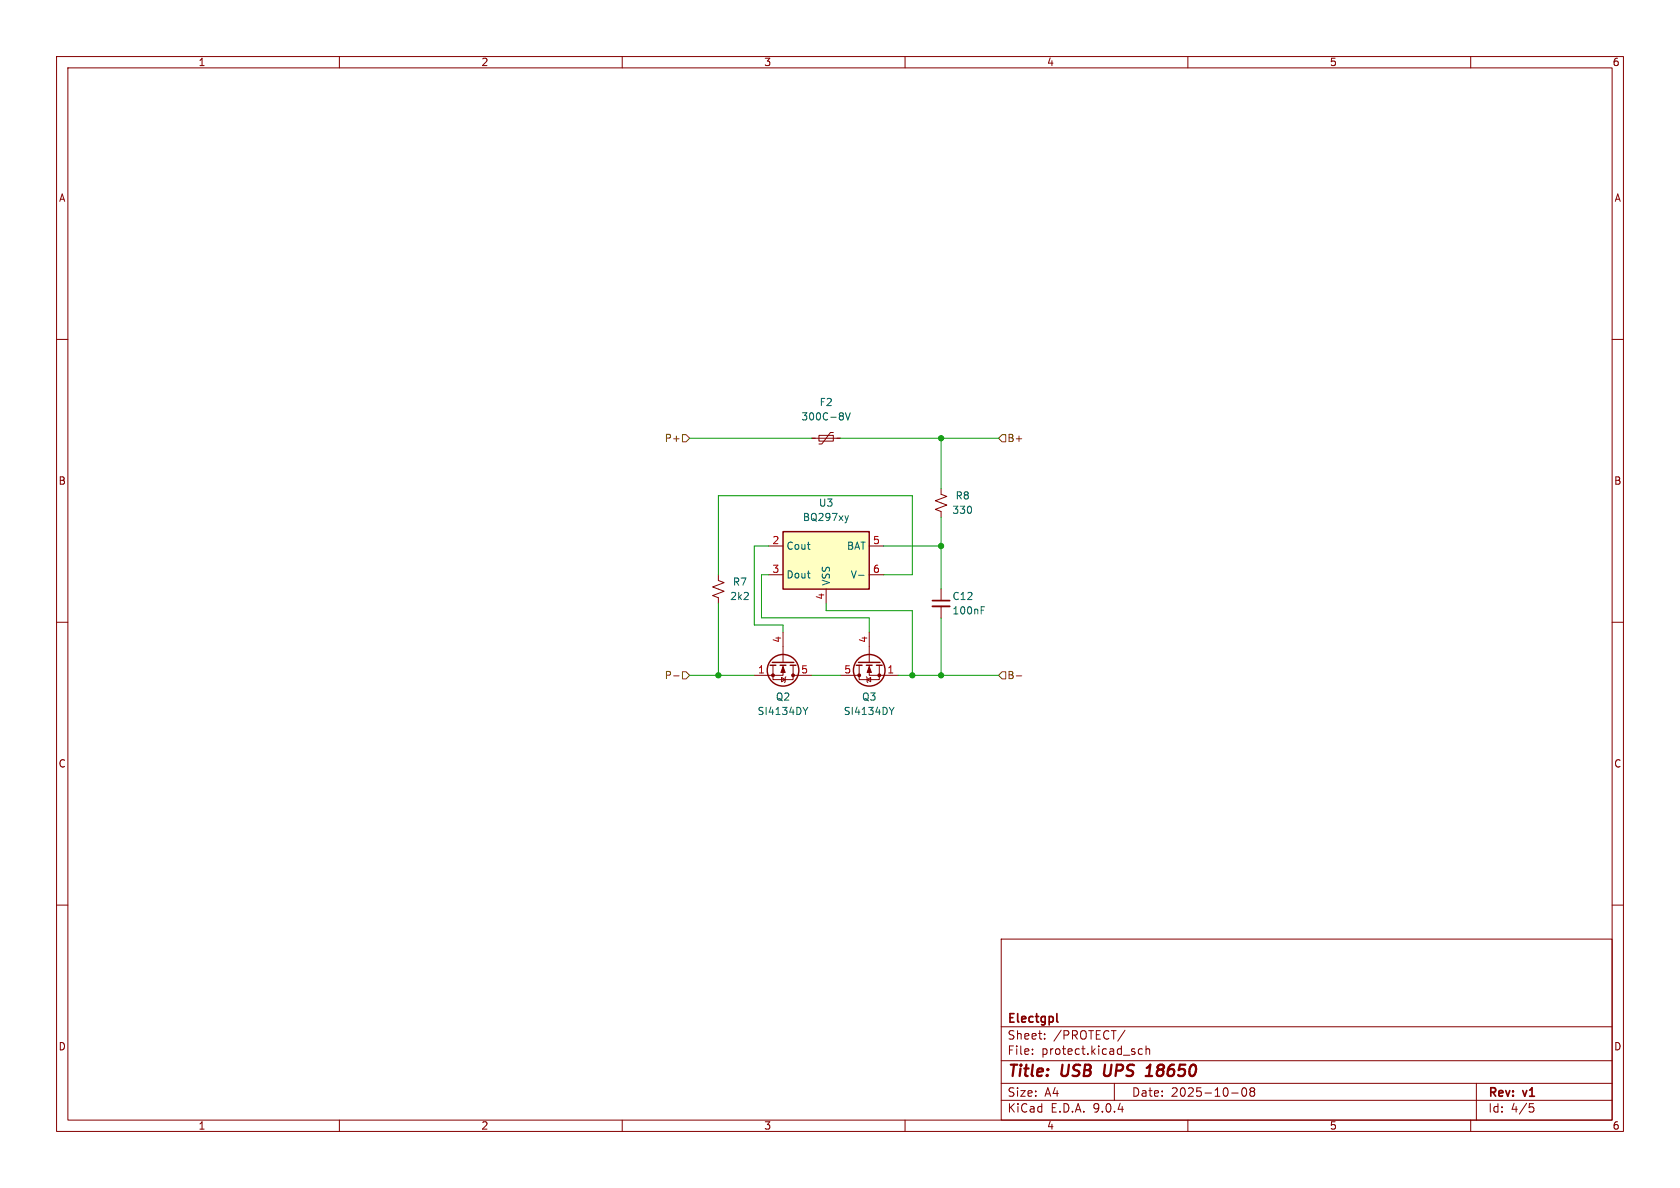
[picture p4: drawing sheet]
(kicad_sch
 (version 20250114)
 (generator "eeschema")
 (generator_version "9.0")
 (paper "A4")
 (title_block
  (title "USB UPS 18650")
  (date "2025-10-08")
  (rev "v1")
  (company "Electgpl"))
 (lib_symbols
  (symbol "Battery_Management:BQ297xy" (exclude_from_sim no) (in_bom yes) (on_board yes)
   (property "Reference" "U" (at -6.35 6.35 0) (effects (font (size 1.27 1.27))))
   (property "Value" "BQ297xy" (at 5.08 -6.35 0) (effects (font (size 1.27 1.27))))
   (property "Footprint" "Package_SON:WSON-6_1.5x1.5mm_P0.5mm" (at 0 8.89 0) (effects (font (size 1.27 1.27)) (hide yes)))
   (property "Datasheet" "http://www.ti.com/lit/ds/symlink/bq2970.pdf" (at -6.35 5.08 0) (effects (font (size 1.27 1.27)) (hide yes)))
   (property "Description" "Voltage and Current Protection for Single-Cell Li-Ion and Li-Polymer Batteries" (at 0 0 0) (effects (font (size 1.27 1.27)) (hide yes)))
   (symbol "BQ297xy_0_1"
    (rectangle (start -7.62 5.08) (end 7.62 -5.08) (stroke (width 0.254) (type default)) (fill (type background))))
   (symbol "BQ297xy_1_1"
    (pin input line (at -10.16 2.54 0) (length 2.54) (name "BAT" (effects (font (size 1.27 1.27)))) (number "5" (effects (font (size 1.27 1.27)))))
    (pin input line (at -10.16 -2.54 0) (length 2.54) (name "V-" (effects (font (size 1.27 1.27)))) (number "6" (effects (font (size 1.27 1.27)))))
    (pin power_in line (at 0 -7.62 90) (length 2.54) (name "VSS" (effects (font (size 1.27 1.27)))) (number "4" (effects (font (size 1.27 1.27)))))
    (pin no_connect line (at 7.62 0 180) (length 2.54) (hide yes) (name "NC" (effects (font (size 1.27 1.27)))) (number "1" (effects (font (size 1.27 1.27)))))
    (pin output line (at 10.16 2.54 180) (length 2.54) (name "Cout" (effects (font (size 1.27 1.27)))) (number "2" (effects (font (size 1.27 1.27)))))
    (pin output line (at 10.16 -2.54 180) (length 2.54) (name "Dout" (effects (font (size 1.27 1.27)))) (number "3" (effects (font (size 1.27 1.27))))))
   (embedded_fonts no))
  (symbol "Device:C_Small"
   (pin_numbers (hide yes))
   (pin_names
    (offset 0.254) (hide yes)) (exclude_from_sim no) (in_bom yes) (on_board yes)
   (property "Reference" "C" (at 0.254 1.778 0) (effects (font (size 1.27 1.27)) (justify left)))
   (property "Value" "C_Small" (at 0.254 -2.032 0) (effects (font (size 1.27 1.27)) (justify left)))
   (property "Footprint" "" (at 0 0 0) (effects (font (size 1.27 1.27)) (hide yes)))
   (property "Datasheet" "~" (at 0 0 0) (effects (font (size 1.27 1.27)) (hide yes)))
   (property "Description" "Unpolarized capacitor, small symbol" (at 0 0 0) (effects (font (size 1.27 1.27)) (hide yes)))
   (symbol "C_Small_0_1"
    (polyline (pts (xy -1.524 0.508) (xy 1.524 0.508)) (stroke (width 0.3048) (type default)) (fill (type none)))
    (polyline (pts (xy -1.524 -0.508) (xy 1.524 -0.508)) (stroke (width 0.3302) (type default)) (fill (type none))))
   (symbol "C_Small_1_1"
    (pin passive line (at 0 2.54 270) (length 2.032) (name "~" (effects (font (size 1.27 1.27)))) (number "1" (effects (font (size 1.27 1.27)))))
    (pin passive line (at 0 -2.54 90) (length 2.032) (name "~" (effects (font (size 1.27 1.27)))) (number "2" (effects (font (size 1.27 1.27))))))
   (embedded_fonts no))
  (symbol "Device:Polyfuse_Small"
   (pin_numbers (hide yes))
   (pin_names
    (offset 0)) (exclude_from_sim no) (in_bom yes) (on_board yes)
   (property "Reference" "F" (at -1.905 0 90) (effects (font (size 1.27 1.27))))
   (property "Value" "Polyfuse_Small" (at 1.905 0 90) (effects (font (size 1.27 1.27))))
   (property "Footprint" "" (at 1.27 -5.08 0) (effects (font (size 1.27 1.27)) (justify left) (hide yes)))
   (property "Datasheet" "~" (at 0 0 0) (effects (font (size 1.27 1.27)) (hide yes)))
   (property "Description" "Resettable fuse, polymeric positive temperature coefficient, small symbol" (at 0 0 0) (effects (font (size 1.27 1.27)) (hide yes)))
   (symbol "Polyfuse_Small_0_1"
    (polyline (pts (xy -1.016 1.27) (xy -1.016 0.762) (xy 1.016 -0.762) (xy 1.016 -1.27)) (stroke (width 0) (type default)) (fill (type none)))
    (rectangle (start -0.508 1.27) (end 0.508 -1.27) (stroke (width 0) (type default)) (fill (type none)))
    (polyline (pts (xy 0 2.54) (xy 0 -2.54)) (stroke (width 0) (type default)) (fill (type none))))
   (symbol "Polyfuse_Small_1_1"
    (pin passive line (at 0 2.54 270) (length 0.635) (name "~" (effects (font (size 1.27 1.27)))) (number "1" (effects (font (size 1.27 1.27)))))
    (pin passive line (at 0 -2.54 90) (length 0.635) (name "~" (effects (font (size 1.27 1.27)))) (number "2" (effects (font (size 1.27 1.27))))))
   (embedded_fonts no))
  (symbol "Device:R_Small_US"
   (pin_numbers (hide yes))
   (pin_names
    (offset 0.254) (hide yes)) (exclude_from_sim no) (in_bom yes) (on_board yes)
   (property "Reference" "R" (at 0.762 0.508 0) (effects (font (size 1.27 1.27)) (justify left)))
   (property "Value" "R_Small_US" (at 0.762 -1.016 0) (effects (font (size 1.27 1.27)) (justify left)))
   (property "Footprint" "" (at 0 0 0) (effects (font (size 1.27 1.27)) (hide yes)))
   (property "Datasheet" "~" (at 0 0 0) (effects (font (size 1.27 1.27)) (hide yes)))
   (property "Description" "Resistor, small US symbol" (at 0 0 0) (effects (font (size 1.27 1.27)) (hide yes)))
   (symbol "R_Small_US_1_1"
    (polyline (pts (xy 0 1.524) (xy 1.016 1.143) (xy 0 0.762) (xy -1.016 0.381) (xy 0 0)) (stroke (width 0) (type default)) (fill (type none)))
    (polyline (pts (xy 0 0) (xy 1.016 -0.381) (xy 0 -0.762) (xy -1.016 -1.143) (xy 0 -1.524)) (stroke (width 0) (type default)) (fill (type none)))
    (pin passive line (at 0 2.54 270) (length 1.016) (name "~" (effects (font (size 1.27 1.27)))) (number "1" (effects (font (size 1.27 1.27)))))
    (pin passive line (at 0 -2.54 90) (length 1.016) (name "~" (effects (font (size 1.27 1.27)))) (number "2" (effects (font (size 1.27 1.27))))))
   (embedded_fonts no))
  (symbol "Transistor_FET:Si4162DY"
   (pin_names (hide yes)) (exclude_from_sim no) (in_bom yes) (on_board yes)
   (property "Reference" "Q" (at 5.08 2.54 0) (effects (font (size 1.27 1.27)) (justify left)))
   (property "Value" "Si4162DY" (at 5.08 0 0) (effects (font (size 1.27 1.27)) (justify left)))
   (property "Footprint" "Package_SO:SOIC-8_3.9x4.9mm_P1.27mm" (at 5.08 -1.905 0) (effects (font (size 1.27 1.27)
    (italic yes)) (justify left) (hide yes)))
   (property "Datasheet" "http://www.vishay.com/docs/68967/si4162dy.pdf" (at 5.08 -3.81 0) (effects (font (size 1.27 1.27)) (justify left) (hide yes)))
   (property "Description" "19.3A Id, 30V Vds, TrenchFET N-Channel Power MOSFET, SO-8" (at 0 0 0) (effects (font (size 1.27 1.27)) (hide yes)))
   (symbol "Si4162DY_0_1"
    (polyline (pts (xy 0.254 1.905) (xy 0.254 -1.905)) (stroke (width 0.254) (type default)) (fill (type none)))
    (polyline (pts (xy 0.254 0) (xy -2.54 0)) (stroke (width 0) (type default)) (fill (type none)))
    (polyline (pts (xy 0.762 2.286) (xy 0.762 1.27)) (stroke (width 0.254) (type default)) (fill (type none)))
    (polyline (pts (xy 0.762 0.508) (xy 0.762 -0.508)) (stroke (width 0.254) (type default)) (fill (type none)))
    (polyline (pts (xy 0.762 -1.27) (xy 0.762 -2.286)) (stroke (width 0.254) (type default)) (fill (type none)))
    (polyline (pts (xy 0.762 -1.778) (xy 3.302 -1.778) (xy 3.302 1.778) (xy 0.762 1.778)) (stroke (width 0) (type default)) (fill (type none)))
    (polyline (pts (xy 1.016 0) (xy 2.032 0.381) (xy 2.032 -0.381) (xy 1.016 0)) (stroke (width 0) (type default)) (fill (type outline)))
    (circle (center 1.651 0) (radius 2.794) (stroke (width 0.254) (type default)) (fill (type none)))
    (polyline (pts (xy 2.54 2.54) (xy 2.54 1.778)) (stroke (width 0) (type default)) (fill (type none)))
    (circle (center 2.54 1.778) (radius 0.254) (stroke (width 0) (type default)) (fill (type outline)))
    (circle (center 2.54 -1.778) (radius 0.254) (stroke (width 0) (type default)) (fill (type outline)))
    (polyline (pts (xy 2.54 -2.54) (xy 2.54 0) (xy 0.762 0)) (stroke (width 0) (type default)) (fill (type none)))
    (polyline (pts (xy 2.794 0.508) (xy 2.921 0.381) (xy 3.683 0.381) (xy 3.81 0.254)) (stroke (width 0) (type default)) (fill (type none)))
    (polyline (pts (xy 3.302 0.381) (xy 2.921 -0.254) (xy 3.683 -0.254) (xy 3.302 0.381)) (stroke (width 0) (type default)) (fill (type none))))
   (symbol "Si4162DY_1_1"
    (pin input line (at -5.08 0 0) (length 2.54) (name "G" (effects (font (size 1.27 1.27)))) (number "4" (effects (font (size 1.27 1.27)))))
    (pin passive line (at 2.54 5.08 270) (length 2.54) (name "D" (effects (font (size 1.27 1.27)))) (number "5" (effects (font (size 1.27 1.27)))))
    (pin passive line (at 2.54 5.08 270) (length 2.54) (hide yes) (name "D" (effects (font (size 1.27 1.27)))) (number "6" (effects (font (size 1.27 1.27)))))
    (pin passive line (at 2.54 5.08 270) (length 2.54) (hide yes) (name "D" (effects (font (size 1.27 1.27)))) (number "7" (effects (font (size 1.27 1.27)))))
    (pin passive line (at 2.54 5.08 270) (length 2.54) (hide yes) (name "D" (effects (font (size 1.27 1.27)))) (number "8" (effects (font (size 1.27 1.27)))))
    (pin passive line (at 2.54 -5.08 90) (length 2.54) (name "S" (effects (font (size 1.27 1.27)))) (number "1" (effects (font (size 1.27 1.27)))))
    (pin passive line (at 2.54 -5.08 90) (length 2.54) (hide yes) (name "S" (effects (font (size 1.27 1.27)))) (number "2" (effects (font (size 1.27 1.27)))))
    (pin passive line (at 2.54 -5.08 90) (length 2.54) (hide yes) (name "S" (effects (font (size 1.27 1.27)))) (number "3" (effects (font (size 1.27 1.27))))))
   (embedded_fonts no)))
 (junction
  (at 166.37 119.38)
  (diameter 0)
  (color 0 0 0 0))
 (junction
  (at 161.29 119.38)
  (diameter 0)
  (color 0 0 0 0))
 (junction
  (at 166.37 77.47)
  (diameter 0)
  (color 0 0 0 0))
 (junction
  (at 127 119.38)
  (diameter 0)
  (color 0 0 0 0))
 (junction
  (at 166.37 96.52)
  (diameter 0)
  (color 0 0 0 0))
 (wire
  (pts (xy 146.05 107.95) (xy 161.29 107.95))
  (stroke (width 0) (type default)))
 (wire
  (pts (xy 121.92 119.38) (xy 127 119.38))
  (stroke (width 0) (type default)))
 (wire
  (pts (xy 127 119.38) (xy 133.35 119.38))
  (stroke (width 0) (type default)))
 (wire
  (pts (xy 153.67 109.22) (xy 134.62 109.22))
  (stroke (width 0) (type default)))
 (wire
  (pts (xy 166.37 109.22) (xy 166.37 119.38))
  (stroke (width 0) (type default)))
 (wire
  (pts (xy 161.29 101.6) (xy 156.21 101.6))
  (stroke (width 0) (type default)))
 (wire
  (pts (xy 143.51 119.38) (xy 148.59 119.38))
  (stroke (width 0) (type default)))
 (wire
  (pts (xy 133.35 96.52) (xy 133.35 110.49))
  (stroke (width 0) (type default)))
 (wire
  (pts (xy 166.37 96.52) (xy 166.37 104.14))
  (stroke (width 0) (type default)))
 (wire
  (pts (xy 138.43 110.49) (xy 138.43 111.76))
  (stroke (width 0) (type default)))
 (wire
  (pts (xy 153.67 109.22) (xy 153.67 111.76))
  (stroke (width 0) (type default)))
 (wire
  (pts (xy 134.62 101.6) (xy 135.89 101.6))
  (stroke (width 0) (type default)))
 (wire
  (pts (xy 166.37 77.47) (xy 166.37 86.36))
  (stroke (width 0) (type default)))
 (wire
  (pts (xy 133.35 110.49) (xy 138.43 110.49))
  (stroke (width 0) (type default)))
 (wire
  (pts (xy 166.37 119.38) (xy 176.53 119.38))
  (stroke (width 0) (type default)))
 (wire
  (pts (xy 127 106.68) (xy 127 119.38))
  (stroke (width 0) (type default)))
 (wire
  (pts (xy 161.29 87.63) (xy 161.29 101.6))
  (stroke (width 0) (type default)))
 (wire
  (pts (xy 158.75 119.38) (xy 161.29 119.38))
  (stroke (width 0) (type default)))
 (wire
  (pts (xy 166.37 77.47) (xy 176.53 77.47))
  (stroke (width 0) (type default)))
 (wire
  (pts (xy 127 87.63) (xy 161.29 87.63))
  (stroke (width 0) (type default)))
 (wire
  (pts (xy 166.37 96.52) (xy 166.37 91.44))
  (stroke (width 0) (type default)))
 (wire
  (pts (xy 156.21 96.52) (xy 166.37 96.52))
  (stroke (width 0) (type default)))
 (wire
  (pts (xy 146.05 106.68) (xy 146.05 107.95))
  (stroke (width 0) (type default)))
 (wire
  (pts (xy 161.29 119.38) (xy 166.37 119.38))
  (stroke (width 0) (type default)))
 (wire
  (pts (xy 127 101.6) (xy 127 87.63))
  (stroke (width 0) (type default)))
 (wire
  (pts (xy 161.29 107.95) (xy 161.29 119.38))
  (stroke (width 0) (type default)))
 (wire
  (pts (xy 133.35 96.52) (xy 135.89 96.52))
  (stroke (width 0) (type default)))
 (wire
  (pts (xy 148.59 77.47) (xy 166.37 77.47))
  (stroke (width 0) (type default)))
 (wire
  (pts (xy 121.92 77.47) (xy 143.51 77.47))
  (stroke (width 0) (type default)))
 (wire
  (pts (xy 134.62 109.22) (xy 134.62 101.6))
  (stroke (width 0) (type default)))
 (hierarchical_label "P-"
  (shape input)
  (at 121.92 119.38 180)
  (effects (font (size 1.27 1.27)) (justify right)))
 (hierarchical_label "B+"
  (shape input)
  (at 176.53 77.47 0)
  (effects (font (size 1.27 1.27)) (justify left)))
 (hierarchical_label "B-"
  (shape input)
  (at 176.53 119.38 0)
  (effects (font (size 1.27 1.27)) (justify left)))
 (hierarchical_label "P+"
  (shape input)
  (at 121.92 77.47 180)
  (effects (font (size 1.27 1.27)) (justify right)))
 (symbol
  (lib_id "Battery_Management:BQ297xy")
  (at 146.05 99.06 0)
  (mirror y)
  (unit 1)
  (exclude_from_sim no)
  (in_bom yes)
  (on_board yes)
  (dnp no)
  (property "Reference" "U3" (at 146.05 88.9 0) (effects (font (size 1.27 1.27))))
  (property "Value" "BQ297xy" (at 146.05 91.44 0) (effects (font (size 1.27 1.27))))
  (property "Footprint" "Package_SON:WSON-6_1.5x1.5mm_P0.5mm" (at 146.05 90.17 0) (effects (font (size 1.27 1.27)) (hide yes)))
  (property "Datasheet" "http://www.ti.com/lit/ds/symlink/bq2970.pdf" (at 152.4 93.98 0) (effects (font (size 1.27 1.27)) (hide yes)))
  (property "Description" "Voltage and Current Protection for Single-Cell Li-Ion and Li-Polymer Batteries" (at 146.05 99.06 0) (effects (font (size 1.27 1.27)) (hide yes)))
  (property "MPN#" "BQ29700DSER" (at 146.05 99.06 0) (effects (font (size 1.27 1.27)) (hide yes)))
  (pin "5")
  (pin "1")
  (pin "6")
  (pin "4")
  (pin "2")
  (pin "3"))
 (symbol
  (lib_id "Transistor_FET:Si4162DY")
  (at 138.43 116.84 270)
  (unit 1)
  (exclude_from_sim no)
  (in_bom yes)
  (on_board yes)
  (dnp no)
  (fields_autoplaced yes)
  (property "Reference" "Q2" (at 138.43 123.19 90) (effects (font (size 1.27 1.27))))
  (property "Value" "SI4134DY" (at 138.43 125.73 90) (effects (font (size 1.27 1.27))))
  (property "Footprint" "Package_SO:SOIC-8_3.9x4.9mm_P1.27mm" (at 136.525 121.92 0) (effects (font (size 1.27 1.27)
    (italic yes)) (justify left) (hide yes)))
  (property "Datasheet" "https://www.vishay.com/docs/68999/si4134dy.pdf" (at 134.62 121.92 0) (effects (font (size 1.27 1.27)) (justify left) (hide yes)))
  (property "Description" "30V 14A 5W 2.5V@250uA 1 N-Channel SO-8 Single FETs, MOSFETs ROHS" (at 138.43 116.84 0) (effects (font (size 1.27 1.27)) (hide yes)))
  (property "MPN#" "SI4134DY-T1-GE3" (at 138.43 116.84 90) (effects (font (size 1.27 1.27)) (hide yes)))
  (pin "7")
  (pin "2")
  (pin "4")
  (pin "5")
  (pin "6")
  (pin "8")
  (pin "1")
  (pin "3"))
 (symbol
  (lib_id "Device:C_Small")
  (at 166.37 106.68 0)
  (unit 1)
  (exclude_from_sim no)
  (in_bom yes)
  (on_board yes)
  (dnp no)
  (property "Reference" "C12" (at 168.275 105.41 0) (effects (font (size 1.27 1.27)) (justify left)))
  (property "Value" "100nF" (at 168.275 107.95 0) (effects (font (size 1.27 1.27)) (justify left)))
  (property "Footprint" "Capacitor_SMD:C_0603_1608Metric" (at 166.37 106.68 0) (effects (font (size 1.27 1.27)) (hide yes)))
  (property "Datasheet" "~" (at 166.37 106.68 0) (effects (font (size 1.27 1.27)) (hide yes)))
  (property "Description" "Unpolarized capacitor, small symbol" (at 166.37 106.68 0) (effects (font (size 1.27 1.27)) (hide yes)))
  (property "LCSC Part" "" (at 166.37 106.68 0) (effects (font (size 1.27 1.27)) (hide yes)))
  (property "MPN#" "CC0603KRX7R8BB104" (at 166.37 106.68 0) (effects (font (size 1.27 1.27)) (hide yes)))
  (pin "1")
  (pin "2"))
 (symbol
  (lib_id "Device:R_Small_US")
  (at 127 104.14 0)
  (unit 1)
  (exclude_from_sim no)
  (in_bom yes)
  (on_board yes)
  (dnp no)
  (property "Reference" "R7" (at 130.81 102.87 0) (effects (font (size 1.27 1.27))))
  (property "Value" "2k2" (at 130.81 105.41 0) (effects (font (size 1.27 1.27))))
  (property "Footprint" "Resistor_SMD:R_0603_1608Metric" (at 127 104.14 0) (effects (font (size 1.27 1.27)) (hide yes)))
  (property "Datasheet" "~" (at 127 104.14 0) (effects (font (size 1.27 1.27)) (hide yes)))
  (property "Description" "Resistor, small US symbol" (at 127 104.14 0) (effects (font (size 1.27 1.27)) (hide yes)))
  (property "LCSC Part" "" (at 127 104.14 0) (effects (font (size 1.27 1.27)) (hide yes)))
  (property "MPN#" "RT0603BRD072K2L" (at 127 104.14 0) (effects (font (size 1.27 1.27)) (hide yes)))
  (pin "2")
  (pin "1"))
 (symbol
  (lib_id "Device:R_Small_US")
  (at 166.37 88.9 0)
  (unit 1)
  (exclude_from_sim no)
  (in_bom yes)
  (on_board yes)
  (dnp no)
  (property "Reference" "R8" (at 170.18 87.63 0) (effects (font (size 1.27 1.27))))
  (property "Value" "330" (at 170.18 90.17 0) (effects (font (size 1.27 1.27))))
  (property "Footprint" "Resistor_SMD:R_0603_1608Metric" (at 166.37 88.9 0) (effects (font (size 1.27 1.27)) (hide yes)))
  (property "Datasheet" "~" (at 166.37 88.9 0) (effects (font (size 1.27 1.27)) (hide yes)))
  (property "Description" "Resistor, small US symbol" (at 166.37 88.9 0) (effects (font (size 1.27 1.27)) (hide yes)))
  (property "LCSC Part" "" (at 166.37 88.9 0) (effects (font (size 1.27 1.27)) (hide yes)))
  (property "MPN#" "RT0603BRE07330RL" (at 166.37 88.9 0) (effects (font (size 1.27 1.27)) (hide yes)))
  (pin "2")
  (pin "1"))
 (symbol
  (lib_id "Transistor_FET:Si4162DY")
  (at 153.67 116.84 90)
  (mirror x)
  (unit 1)
  (exclude_from_sim no)
  (in_bom yes)
  (on_board yes)
  (dnp no)
  (property "Reference" "Q3" (at 153.67 123.19 90) (effects (font (size 1.27 1.27))))
  (property "Value" "SI4134DY" (at 153.67 125.73 90) (effects (font (size 1.27 1.27))))
  (property "Footprint" "Package_SO:SOIC-8_3.9x4.9mm_P1.27mm" (at 155.575 121.92 0) (effects (font (size 1.27 1.27)
    (italic yes)) (justify left) (hide yes)))
  (property "Datasheet" "https://www.vishay.com/docs/68999/si4134dy.pdf" (at 157.48 121.92 0) (effects (font (size 1.27 1.27)) (justify left) (hide yes)))
  (property "Description" "30V 14A 5W 2.5V@250uA 1 N-Channel SO-8 Single FETs, MOSFETs ROHS" (at 153.67 116.84 0) (effects (font (size 1.27 1.27)) (hide yes)))
  (property "MPN#" "SI4134DY-T1-GE3" (at 153.67 116.84 90) (effects (font (size 1.27 1.27)) (hide yes)))
  (pin "7")
  (pin "2")
  (pin "4")
  (pin "5")
  (pin "6")
  (pin "8")
  (pin "1")
  (pin "3"))
 (symbol
  (lib_id "Device:Polyfuse_Small")
  (at 146.05 77.47 270)
  (unit 1)
  (exclude_from_sim no)
  (in_bom yes)
  (on_board yes)
  (dnp no)
  (fields_autoplaced yes)
  (property "Reference" "F2" (at 146.05 71.12 90) (effects (font (size 1.27 1.27))))
  (property "Value" "300C-8V" (at 146.05 73.66 90) (effects (font (size 1.27 1.27))))
  (property "Footprint" "Fuse:Fuse_1206_3216Metric" (at 140.97 78.74 0) (effects (font (size 1.27 1.27)) (justify left) (hide yes)))
  (property "Datasheet" "~" (at 146.05 77.47 0) (effects (font (size 1.27 1.27)) (hide yes)))
  (property "Description" "8V 3A 100A 8A 10mΩ 1206 PTC Resettable Fuses ROHS" (at 146.05 77.47 0) (effects (font (size 1.27 1.27)) (hide yes)))
  (property "Absolute minimum" "" (at 146.05 77.47 0) (effects (font (size 1.27 1.27)) (hide yes)))
  (property "Reference MFG P/N" "SMD1206-300C-8V" (at 146.05 77.47 0) (effects (font (size 1.27 1.27)) (hide yes)))
  (property "Digikey P/N" "" (at 146.05 77.47 0) (effects (font (size 1.27 1.27)) (hide yes)))
  (property "LCSC" "" (at 146.05 77.47 0) (effects (font (size 1.27 1.27)) (hide yes)))
  (property "Sim.Device" "" (at 146.05 77.47 0) (effects (font (size 1.27 1.27)) (hide yes)))
  (property "Sim.Pins" "" (at 146.05 77.47 0) (effects (font (size 1.27 1.27)) (hide yes)))
  (property "MFR P/N" "" (at 146.05 77.47 90) (effects (font (size 1.27 1.27)) (hide yes)))
  (property "MPN#" "SMD1206-300C-8V" (at 146.05 77.47 90) (effects (font (size 1.27 1.27)) (hide yes)))
  (pin "1")
  (pin "2")))
